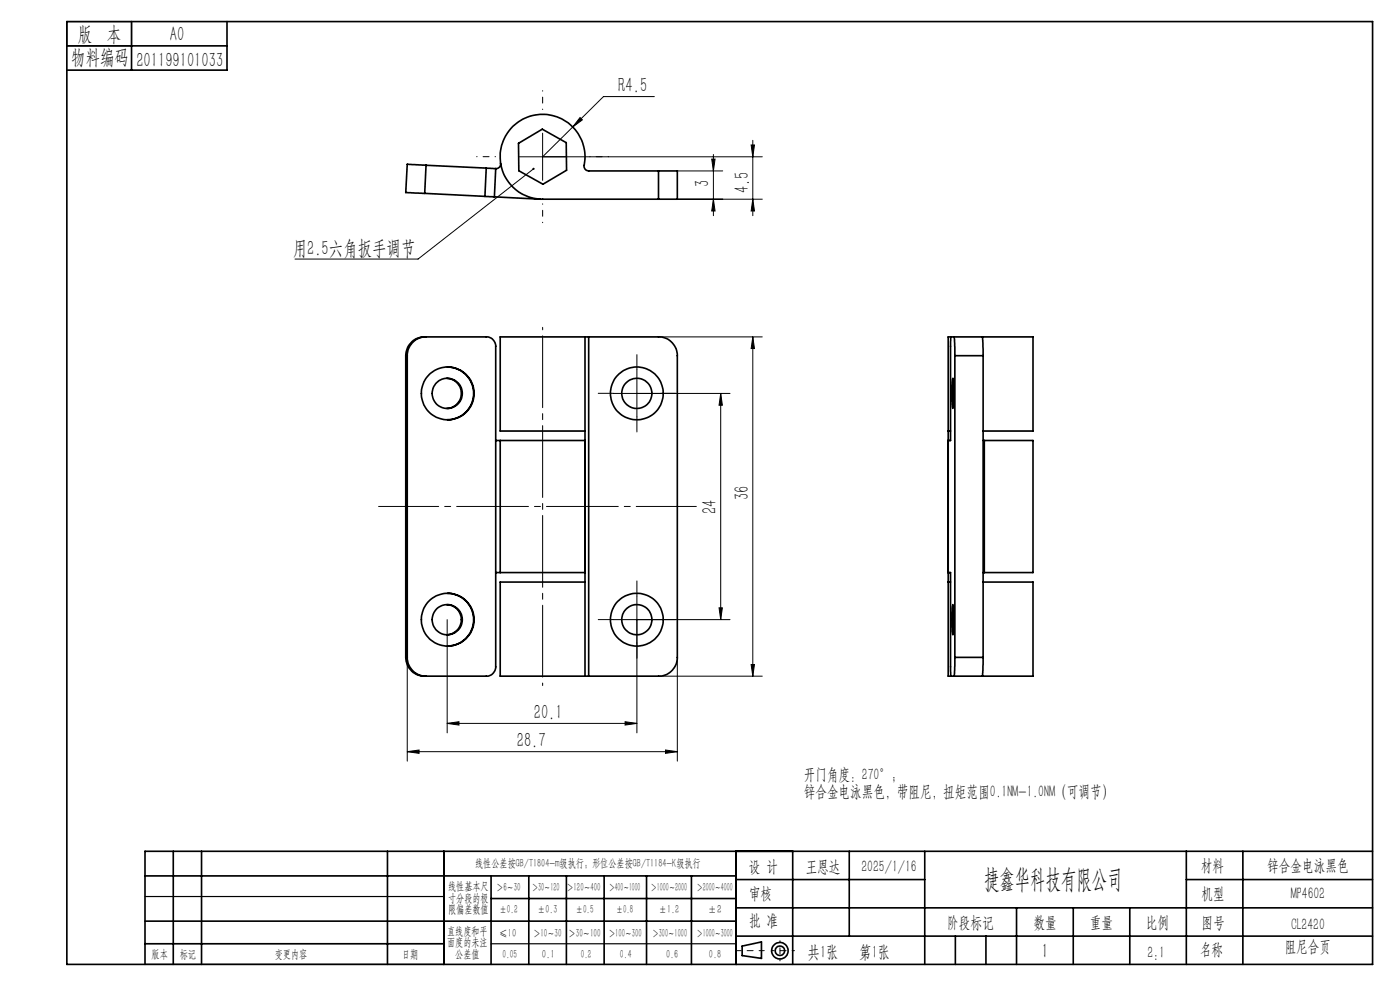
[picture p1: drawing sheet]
<svg xmlns="http://www.w3.org/2000/svg" width="297mm" height="210mm" viewBox="0 0 297 210" stroke-linecap="round" stroke-linejoin="round" font-family="sans-serif">
<g fill="none" stroke="#000" stroke-width=".35">
<path d="M14.2 4.6h277v200h-277zM14.2 9.7h34M27.9 4.6v10.3M48.2 4.6v10.3h-34M90.4 35.1l-4-.3-.3 6 4 .2M90.4 35.1l-.3 5.9M90.4 35.1l12.8 .6M103.2 35.7l2 .1M103.2 35.7l-.3 6M105.2 35.8l-.3 6M106.2 34.6a.94 .94 0 0 1-1 1.2M110 30.4l5-3 5.1 2.9 .1 5.8-5 3-5.1-2.9z"/>
<path d="M139.7 36.3h4v6h-4M139.7 36.3h-14.8a.98 .98 0 0 1-1-1.2 9 9 0 0 0-7.6-10.8 9 9 0 0 0-10.2 8.3 9 9 0 0 0 9 9.7h24.6M139.7 36.3v6M90.1 41l12.8 .7M102.9 41.7l2 .1M104.9 41.8l9.8 .5M86.1 75.5a4 4 0 0 1 4-4h13.1a1.99 1.99 0 0 1 2 1.9v68.1a1.99 1.99 0 0 1-2 1.9h-13.1a4 4 0 0 1-4-4M86.1 75.5h.3M86.1 75.5v63.9M86.4 75.5v63.9M90.4 71.5a4 4 0 0 0-4 4M94.9 77.8a5.6 5.6 0 0 1 5.6 5.6 5.6 5.6 0 0 1-5.6 5.6"/>
<path d="M124.1 71.5h-18v19.9h18M124.1 71.5h.8M124.1 71.5v71.9M124.9 71.5h14.8a4 4 0 0 1 4 4v63.9a4 4 0 0 1-4 4h-14.8M124.9 71.5v71.9M201.8 71.5l-.2 21.9h-.4M201.8 71.5h-.6v71.9h.6M201.8 71.5h6.6M202.4 71.5l.2 4M202.6 75.5h6M202.6 75.5v63.9M208.4 71.5l.2 4"/>
<path d="M208.4 71.5h10.7v19.9h-10.5M208.6 75.5v63.9M94.8 80.2a3.2 3.2 0 0 1 3.1 3.2 3.2 3.2 0 0 1-3.1 3.2M105.2 93.4h.9M106.1 93.4h18M106.1 93.4v28.1M201.2 93.4h.1M201.2 91.4h.4M202.1 80.2l.2 2.3-.1 4.1-.2-1.5zM208.6 93.4h.2M208.8 93.4h10.3v28.1h-10.3M208.8 93.4v28.1"/>
<path d="M86.1 139.4h.3M86.4 139.4a4 4 0 0 0 4 4M94.8 128.3a3.2 3.2 0 0 1 3.1 3.2 3.2 3.2 0 0 1-3.1 3.1M94.9 125.9a5.6 5.6 0 0 1 5.6 5.6 5.6 5.6 0 0 1-5.6 5.5M105.2 121.5h.9M106.1 121.5h18M124.1 123.5h-18v19.9h18M201.2 121.5h.4l.2 21.9M201.2 121.5h.1M201.2 123.5h.4M202.1 128.3l.2 2.4-.2 3.9-.1-1.6zM202.6 139.4l-.2 4"/>
<path d="M202.6 139.4h6M208.6 139.4l-.2 4M208.6 121.5h.2M208.6 123.5h10.5v19.9h-10.7M124.1 143.4h.8M201.8 143.4h6.6M30.8 195.4h125.4M30.8 185.8h125.4M36.8 180.6v24M42.8 180.6v24M82.2 180.6v24M94.2 180.6v24"/>
<path d="M104.2 185.8v18.8M104.2 190.6h52M112.2 185.8v18.8M120.2 185.8v18.8M128.2 185.8v18.8M137.2 185.8v18.8M146.7 185.8v18.8M156.2 180.6v24M156.2 186.6h40M156.2 198.6h135M156.2 192.6h135M168.2 180.6v24"/>
<path d="M180.2 180.6v18M196.2 180.6v24M202.7 198.6v6M209.2 198.6v6M215.7 192.6v12M227.7 192.6v12M239.7 192.6v12M251.7 186.6h39.5M251.7 180.6v24M263.7 180.6v24M291.2 180.6h-260.4v24M30.8 200.2h63.4"/>
<path d="M157.4 200.7l4.1-.9v3.5l-4.1-.6z"/>
<circle cx="94.9" cy="83.4" r="3.2"/>
<circle cx="95" cy="83.4" r="5.6"/>
<circle cx="135.1" cy="83.4" r="5.6"/>
<circle cx="135.1" cy="83.4" r="3.2"/>
<circle cx="94.9" cy="131.5" r="3.2"/>
<circle cx="95" cy="131.5" r="5.6"/>
<circle cx="135.1" cy="131.5" r="5.6"/>
<circle cx="135.1" cy="131.5" r="3.2"/>
<circle cx="165.5" cy="201.7" r="1.74"/>
<circle cx="165.5" cy="201.7" r="1"/>
</g>
<g fill="none" stroke="#000" stroke-width=".21">
<path d="M110.1 33.3h51.6M113.2 35.8l-24.5 19.2h-26.1M115.1 28.2v10.1M123 24.9l.5 .5-2 1.5zM138.8 20.5h-10.8l-12.9 12.8M143.7 36.3h9.6M151 33.8h.7l-.4 2.5zM151.3 32.8v12.9M159.3 30.8h.8l-.4 2.5zM159.7 29.8v15.9M143.7 42.3h18M151.3 42.3l.4 2.5h-.7z"/>
<path d="M159.7 42.3l.4 2.5h-.8zM135.1 78.4v10M139.7 71.5h22M159.7 71.5v71.9M159.7 71.5l.4 2.4h-.8zM130.1 83.5h24.8M152.9 83.5l.3 2.5h-.7zM152.9 83.5v47.9M86.4 139.4v22.1M94.9 131.4v24.1M130.1 131.4h24.8M135.1 126.5v29"/>
<path d="M143.7 139.4v22.1M152.5 128.9h.7l-.3 2.5zM86.4 159.4l2.5-.3v.7zM86.4 159.4h57.3M94.9 153.4l2.5-.3v.7zM94.9 153.4h40.2M132.6 153.1l2.5 .3-2.5 .4zM139.7 143.4h22M141.2 159.1l2.5 .3-2.5 .4zM159.3 141h.8l-.4 2.4z"/>
</g>
<path d="M115.1 69.4v76" fill="none" stroke="#000" stroke-width=".21" stroke-dasharray="15.2 1.3 1.3 1.3" stroke-dashoffset="-1.8"/>
<path d="M80.3 107.4h67.4" fill="none" stroke="#000" stroke-width=".21" stroke-dasharray="15.2 1.3 1.3 1.3" stroke-dashoffset="2.5"/>
<path d="M135.1 78.4v-3.2M130.1 83.4h-3.2M135.1 88.4v3.2M140.1 83.4h3.2M130.1 131.4h-3.2M135.1 126.4v-3.2M135.1 136.4v3.2M140.1 131.4h3.2" fill="none" stroke="#000" stroke-width=".21" stroke-dasharray="15.2 1.3 1.3 1.3"/>
<path d="M105.1 33.2h-4M115.1 23.2v-4M125.1 33.2h4M115.1 43.2v4" fill="none" stroke="#000" stroke-width=".21" stroke-dasharray="15.2 1.3 1.3 1.3" stroke-dashoffset="15.1"/>
<path d="M162.1 201.7h-6" fill="none" stroke="#000" stroke-width=".21" stroke-dasharray="15.2 1.3 1.3 1.3" stroke-dashoffset="14.1"/>
<path d="M168.5 201.7h-4.8" fill="none" stroke="#000" stroke-width=".21" stroke-dasharray="15.2 1.3 1.3 1.3" stroke-dashoffset="14.7"/>
<path d="M165.5 199.6v4.2" fill="none" stroke="#000" stroke-width=".21" stroke-dasharray="15.2 1.3 1.3 1.3" stroke-dashoffset="15"/>
<path d="M14.2 4.6h13.7v5.1h-13.7zM30.8 190.2h63.4M30.8 204.6h63.4M104.2 200.2h52" fill="none" stroke="#000" stroke-width=".25"/>
<g fill="#000">
<path d="M113 35.7h.4l-.2 .1 .2-.1v.2l-.4 .1z"/>
<path d="M152.9 83.5l.3 2.5h-.7zM152.5 128.9h.7l-.3 2.5zM159.3 30.8h.8l-.4 2.5zM159.7 42.3l.4 2.5h-.8zM151 33.8h.7l-.4 2.5zM151.3 42.3l.4 2.5h-.7z"/>
<path d="M94.9 153.4l2.5-.3v.7zM132.6 153.1l2.5 .3-2.5 .4zM123 24.9l-1.5 2 2-1.5z"/>
<path d="M141.2 159.1l2.5 .3-2.5 .4zM86.4 159.4l2.5-.3v.7z"/>
<path d="M159.3 141h.8l-.4 2.4zM159.7 71.5l.4 2.4h-.8z"/>
</g>
<text font-size="5.6" x="208.8" y="188.3">捷鑫华科技有限公司</text>
<g font-size="4.4">
<text x="16.5" y="8.6">版 本</text>
<text x="36.1" y="8.6">A0</text>
<text x="15.1" y="13.7">物料编码</text>
<text x="28.9" y="14.2">201199101033</text>
<text x="131.2" y="19.6">R4.5</text>
<text x="150.5" y="39.8" transform="rotate(-90 150.5 39.8)">3</text>
<text x="158.8" y="41" transform="rotate(-90 158.8 41)">4.5</text>
<text x="62.1" y="54">用2.5六角扳手调节</text>
<text x="158.8" y="106.1" transform="rotate(-90 158.8 106.1)">36</text>
<text x="152" y="109.1" transform="rotate(-90 152 109.1)">24</text>
<text x="113.2" y="152.6">20.1</text>
<text x="109.6" y="158.6">28.7</text>
<text x="221" y="203.2">1</text>
</g>
<g font-size="3.8">
<text x="171.3" y="203.2">共1张</text>
<text x="182.3" y="203.2">第1张</text>
</g>
<g font-size="3.5">
<text x="170.5" y="165.5">开门角度：270°；</text>
<text x="170.5" y="169">锌合金电泳黑色，带阻尼，扭矩范围0.1NM-1.0NM（可调节）</text>
<text x="158.9" y="184.9">设 计</text>
<text x="170.9" y="184.9">王恩达</text>
<text x="182.7" y="184.9">2025/1/16</text>
<text x="254.7" y="184.7">材料</text>
<text x="268.8" y="184.7">锌合金电泳黑色</text>
<text x="158.9" y="190.8">审核</text>
<text x="254.9" y="190.7">机型</text>
<text x="273.8" y="190.8">MP4602</text>
<text x="158.9" y="196.5">批 准</text>
<text x="200.9" y="196.9">阶段标记</text>
<text x="219.3" y="196.9">数量</text>
<text x="231.2" y="196.9">重量</text>
<text x="243.1" y="196.9">比例</text>
<text x="254.9" y="196.9">图号</text>
<text x="273.9" y="197.3">CL2420</text>
<text x="243.4" y="203.2">2:1</text>
<text x="254.5" y="202.5">名称</text>
<text x="272.5" y="201.8">阻尼合页</text>
</g>
<g font-size="2.5">
<text x="100.8" y="184">线性公差按GB/T1804-m级执行；形位公差按GB/T1184-K级执行</text>
<text x="95.1" y="188.8">线性基本尺</text>
<text x="95.1" y="191.3">寸分段的极</text>
<text x="105.3" y="189.1">＞6～30</text>
<text x="112.9" y="189.1">＞30～120</text>
<text x="120.2" y="188.9">＞120～400</text>
<text x="129.2" y="188.9">＞400～1000</text>
<text x="138.1" y="189.1">＞1000～2000</text>
<text x="147.8" y="189.1">＞2000～4000</text>
<text x="95.1" y="193.8">限偏差数值</text>
<text x="105.9" y="193.8">±0.2</text>
<text x="114.1" y="193.8">±0.3</text>
<text x="122.2" y="193.8">±0.5</text>
<text x="130.7" y="193.8">±0.8</text>
<text x="139.8" y="193.8">±1.2</text>
<text x="150.2" y="193.8">±2</text>
<text x="32.2" y="203.2">版本</text>
<text x="38.1" y="203.2">标记</text>
<text x="58.3" y="203.2">变更内容</text>
<text x="85.3" y="203.2">日期</text>
<text x="94.8" y="198.3">直线度和平</text>
<text x="94.8" y="200.7">面度的未注</text>
<text x="96.6" y="203.2">公差值</text>
<text x="105.9" y="198.7">≤10</text>
<text x="106.6" y="203.2">0.05</text>
<text x="113.2" y="198.7">＞10～30</text>
<text x="115" y="203.2">0.1</text>
<text x="120.6" y="198.7">＞30～100</text>
<text x="123.2" y="203.2">0.2</text>
<text x="129.1" y="198.7">＞100～300</text>
<text x="131.5" y="203.2">0.4</text>
<text x="138.4" y="198.7">＞300～1000</text>
<text x="141.3" y="203.2">0.6</text>
<text x="147.8" y="198.7">＞1000～3000</text>
<text x="150.4" y="203.2">0.8</text>
</g>
</svg>
